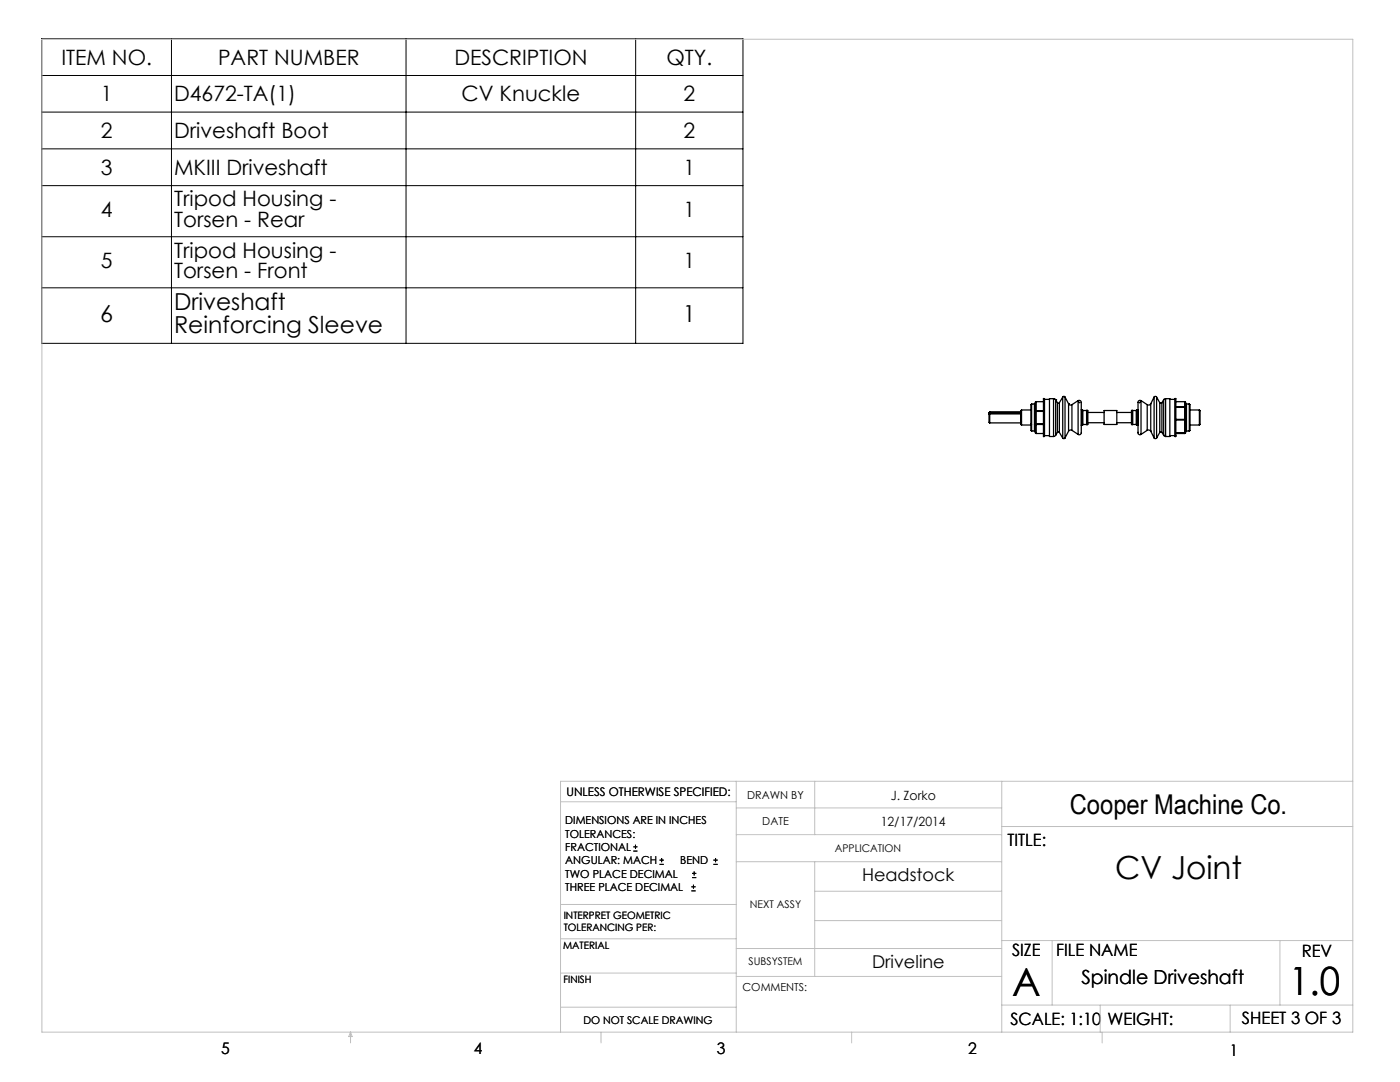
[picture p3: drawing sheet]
<svg xmlns="http://www.w3.org/2000/svg" width="279mm" height="216mm" viewBox="0 0 279 216" stroke-linecap="round" stroke-linejoin="round" font-family="sans-serif">
<g fill="none" stroke="#000" stroke-width=".2">
<path d="M8.3 7.7h140v60.8h-140zM8.3 15.1h140M34.2 7.7v60.8M81 7.7v60.8M126.9 7.7v60.8M8.3 22.4h140M8.3 29.7h140M8.3 37h140M8.3 47.2h140M8.3 57.4h140M126.4 169.8h.8M126.4 169h.8"/>
<path d="M126.8 168.6v.8M131.6 172.5h.9M131.6 171.6h.9M132 171.2v.8M138 177.8h.8M138 177h.8M138.1 175.1h.9M138.1 174.3h.9M138.4 176.5v.8M138.5 173.9v.8M142.4 172.5h.8M142.4 171.6h.8"/>
<path d="M142.8 171.2v.8"/>
</g>
<g fill="none" stroke="#c0c0c0" stroke-width=".2">
<path d="M8.4 7.8h261.6v198.2h-261.6zM111.9 160h35M146.9 155.9v50.1M162.6 155.9v10.6M199.9 155.9v50.1M270 155.9h-158.1v50.1M146.9 166.5h53M146.9 161.2h53M146.9 171.9h53M162.6 171.9v22.9M162.6 177.8h37.3M199.9 164.9h70.1"/>
<path d="M111.9 194.2h35M111.9 187.3h35M111.9 180.5h35M146.9 189.3h53M146.9 194.8h53M162.6 183.7h37.3M199.9 187.7h70.1M210 187.7v12.9M255.4 187.7v12.9M70 206v2.1M70 206l.3 .8h-.7zM111.9 201h35"/>
<path d="M119.9 206v2.1M170 206v2.1M199.9 200.6h70.1M219.6 200.6v5.4M220 206v2.1M245.5 200.6v5.4"/>
</g>
<g fill="none" stroke="#000" stroke-width=".25">
<path d="M208.2 79.5l.3 .1v7.4l-.1 .1h-.2zM208.5 79.7h.9M210.3 79.6l.4 .2M210.3 79.6h-.9v7.5h.9M210.3 79.6h.1M210.3 79.6v7.5M210.7 79.8h.1M210.7 79.8v7.1M210.7 79.8l.3 .6M212.1 79.2l.1-.1 .3 .1M212.1 79.2v8.2M212.1 79.2l-.7 1.2"/>
<path d="M212.5 79.2v8.2M212.5 79.2l.8 1.4M215.2 79.9a.55 .55 0 0 1 .6 .2 .55 .55 0 0 1 0 .7v5.4a.42 .42 0 0 1-.2 .5 .42 .42 0 0 1-.4 0M215.2 79.9v6.8M215.2 79.9l-1.3 .9M227.7 79.9a.48 .48 0 0 0-.6 .2 .48 .48 0 0 0 0 .5v5.7a.39 .39 0 0 0 .2 .4 .39 .39 0 0 0 .4 0M227.7 79.9v6.8M227.7 79.9l1.3 .9M230.3 79.2l.2-.1 .3 .1M230.3 79.2v8.2M230.3 79.2l-.6 1.4M230.8 79.2v8.2"/>
<path d="M230.8 79.2l.7 1.2M232.2 79.8v7.1M232.2 79.8l-.3 .6M232.6 79.6l-.4 .2M232.6 79.6h.9v7.5h-.9M232.6 79.6v7.5M233.5 79.7h1M234.5 79.6l.1-.1a.35 .35 0 0 1 .1 .6v7h-.2zM197.4 82.4h.1M197.4 82.7v1.6l.1 .1M197.4 82.5h6.3M197.4 82.4v.3"/>
<path d="M197.5 82.6v1.8M197.5 82.2v.1M197.5 82.2l-.1 .2M197.5 82.2h6.2M197.5 84.4h6.2M197.5 82.6l-.1 .1M197.5 82.3l-.1 .1M197.5 82.3h6.2M197.5 82.6h6.2M203.7 84.4v.1M203.7 82.6v1.8M203.7 82.2v.1"/>
<path d="M203.7 82.2h.1M203.7 82.6h.1M203.9 81.8l-.2 .2v2.7l.2 .1M203.9 81.8v3M203.9 81.8h1.8M203.9 84.8h1.8M205.9 80.6v5.4M205.9 80.6l-.2 .2v5.1l.2 .1M205.9 80.6h.5M205.9 86h.5M206.4 86l.2 .2M206.4 80.6v5.4"/>
<path d="M206.6 80.4l-.2 .2M206.8 80.2l-.2 .1v6.1l.2 .1M206.8 82l-.1-.1 .1 .2M206.8 82.1v2.5M206.8 84.6l-.1 .2 .1-.1M206.8 84.7v1.8M206.8 80.2v1.8M206.8 84.7h1.4M206.8 86.5h1.4M206.8 80.2h1.4M206.8 82h1.4M206.8 84.6h1.4"/>
<path d="M206.8 82.1h1.4M208.5 86.9h.9M210.7 86.9l-.4 .2M211 80.4l.2 .1 .2-.1M211 86.3l.2-.2 .2 .2M211 80.4v5.9M211 86.3l-.3 .6M211.4 80.4v5.9M211.4 86.3l.7 1.1M212.5 87.4l-.1 .1-.3-.1M213.3 80.6a.44 .44 0 0 0 .6 .2M213.3 80.6h.1"/>
<path d="M213.3 80.6v5.4M213.3 86l-.8 1.4M213.9 85.9l-.3-.1-.3 .2M213.9 80.8v5.1M213.9 85.9l1.3 .8M215.3 80.3l.2 .1M215.8 81.7v.1M215.8 84.8v.1M215.8 81.8v3M215.8 81.8h.2M215.8 84.8h.2M216 81.8l.1 .1"/>
<path d="M216 81.8v3M216.1 84.7l-.1 .1M216.1 81.9v2.8M216.1 81.9h.8M216.1 84.7h.8M216.9 81.9l.2 .1v2.7h-.2M216.9 81.9v2.8M217.1 84.3h3.2M217.1 82.3h3.2M220.3 81.9h2.6v2.8h-2.6zM222.9 84.3h2.9M222.9 82.3h2.9"/>
<path d="M225.8 84.7h.3M226.1 81.9h-.3v2.7M226.1 81.9v2.8M226.1 81.9h.7M226.1 84.7h.7M226.8 84.7l.1 .1M226.8 81.9v2.8M226.9 81.8l-.1 .1M226.9 81.8v3M226.9 81.8h.2M226.9 84.8h.2M227.1 84.8v.1"/>
<path d="M227.1 81.8v3M227.1 81.7v.1M227.6 80.3l-.2 .1M229 85.9l.2-.1 .5 .2M229 80.8v5.1M229 85.9l-1.3 .8M229.7 80.6a.49 .49 0 0 1-.7 .2M229.7 80.6v5.4M229.7 86l.6 1.4M230.3 87.4l.2 .1 .3-.1M231.5 86.3l.2-.2 .2 .2M231.5 80.4l.1 .1 .3-.1"/>
<path d="M231.5 80.4v5.9M231.5 86.3l-.7 1.1M231.9 80.4v5.9M231.9 86.3l.3 .6M232.2 86.9l.4 .2M233.5 86.9h1M234.7 86.5h1.7M234.7 80.2h1.7M234.7 83.8h1.7M234.7 86.4h1.7M234.7 81.2h1.7M234.7 81.3h1.7"/>
<path d="M234.7 83.7h1.7M236.4 80.2l.2 .1v6M236.4 83.8v2.6M236.4 83.7l.2 .2-.2-.1M236.4 81.3v2.4M236.4 81.2h.2l-.2 .1M236.4 86.4v.1M236.4 80.2v1M236.5 86.4h-.1M236.6 86.3l-.2 .1M236.6 86.3l-.2 .2M236.6 80.4l.2 .2"/>
<path d="M236.8 86l-.2 .2M236.8 80.6v5.4M236.8 80.6h.5M236.8 86h.5M237.3 80.6l.2 .2v5.1l-.2 .1M237.3 80.6v5.4M237.5 81.8h1.9M237.5 84.8h1.9M239.4 81.8v3M239.4 81.8l.1 .2v2.7l-.1 .1"/>
</g>
<g font-size="7.8">
<text x="202" y="198.7">A</text>
<text x="257.3" y="198.6">1.0</text>
</g>
<text font-size="6.3" x="222.6" y="175.5">CV Joint</text>
<text font-size="5.4" x="213.5" y="162.4">Cooper Machine Co.</text>
<g font-size="4.7">
<text x="20" y="64.2">6</text>
<text x="34.7" y="61.9">Driveshaft</text>
<text x="136.3" y="64.2">1</text>
<text x="34.7" y="66.5">Reinforcing Sleeve</text>
</g>
<g font-size="4.2">
<text x="12.3" y="12.9">ITEM NO.</text>
<text x="43.5" y="12.9">PART NUMBER</text>
<text x="90.7" y="12.9">DESCRIPTION</text>
<text x="133" y="12.9">QTY.</text>
<text x="20.1" y="20.2">1</text>
<text x="34.7" y="20.2">D4672-TA(1)</text>
<text x="92.1" y="20.2">CV Knuckle</text>
<text x="136.4" y="20.2">2</text>
<text x="20.1" y="27.6">2</text>
<text x="34.7" y="27.6">Driveshaft Boot</text>
<text x="136.4" y="27.6">2</text>
<text x="20.1" y="34.9">3</text>
<text x="34.7" y="34.9">MKIII Driveshaft</text>
<text x="136.4" y="34.9">1</text>
<text x="34.7" y="41.2">Tripod Housing -</text>
<text x="20.1" y="43.3">4</text>
<text x="34.7" y="45.3">Torsen - Rear</text>
<text x="136.4" y="43.3">1</text>
<text x="20.1" y="53.5">5</text>
<text x="34.7" y="51.4">Tripod Housing -</text>
<text x="136.4" y="53.5">1</text>
<text x="34.7" y="55.5">Torsen - Front</text>
</g>
<text font-size="3.9" x="215.8" y="196.3">Spindle Driveshaft</text>
<g font-size="3.5">
<text x="172" y="175.8">Headstock</text>
<text x="174.1" y="193.2">Driveline</text>
</g>
<g font-size="3.4">
<text x="201.1" y="168.8">TITLE:</text>
<text x="202" y="190.8">SIZE</text>
<text x="210.8" y="190.9">FILE NAME</text>
<text x="259.8" y="191">REV</text>
<text x="201.7" y="204.5">SCALE: 1:10</text>
<text x="221" y="204.5">WEIGHT:</text>
<text x="247.8" y="204.4">SHEET 3 OF 3</text>
</g>
<g font-size="3.2">
<text x="44.2" y="210.4">5</text>
<text x="94.6" y="210.3">4</text>
<text x="143.1" y="210.4">3</text>
<text x="193.2" y="210.3">2</text>
<text x="245.4" y="210.6">1</text>
</g>
<g font-size="2.5">
<text x="177.8" y="159.7">J. Zorko</text>
<text x="175.8" y="164.8">12/17/2014</text>
</g>
<text font-size="2.4" x="113.1" y="158.9">UNLESS OTHERWISE SPECIFIED:</text>
<g font-size="2.2">
<text x="149.1" y="159.4">DRAWN BY</text>
<text x="112.8" y="164.5">DIMENSIONS ARE IN INCHES</text>
<text x="112.8" y="167.1">TOLERANCES:</text>
<text x="152.1" y="164.7">DATE</text>
<text x="112.8" y="169.8">FRACTIONAL</text>
<text x="112.8" y="172.5">ANGULAR: MACH</text>
<text x="135.8" y="172.5">BEND</text>
<text x="112.8" y="175.1">TWO PLACE DECIMAL</text>
<text x="112.8" y="177.8">THREE PLACE DECIMAL</text>
<text x="148.2" y="197.8">COMMENTS:</text>
</g>
<g font-size="2.1">
<text x="166.6" y="170">APPLICATION</text>
<text x="149.7" y="181.2">NEXT ASSY</text>
<text x="149.4" y="192.7">SUBSYSTEM</text>
<text x="116.4" y="204.3">DO NOT SCALE DRAWING</text>
</g>
<g font-size="2">
<text x="112.5" y="183.3">INTERPRET GEOMETRIC</text>
<text x="112.5" y="185.9">TOLERANCING PER:</text>
<text x="112.4" y="189.4">MATERIAL</text>
<text x="112.4" y="196.2">FINISH</text>
</g>
</svg>
